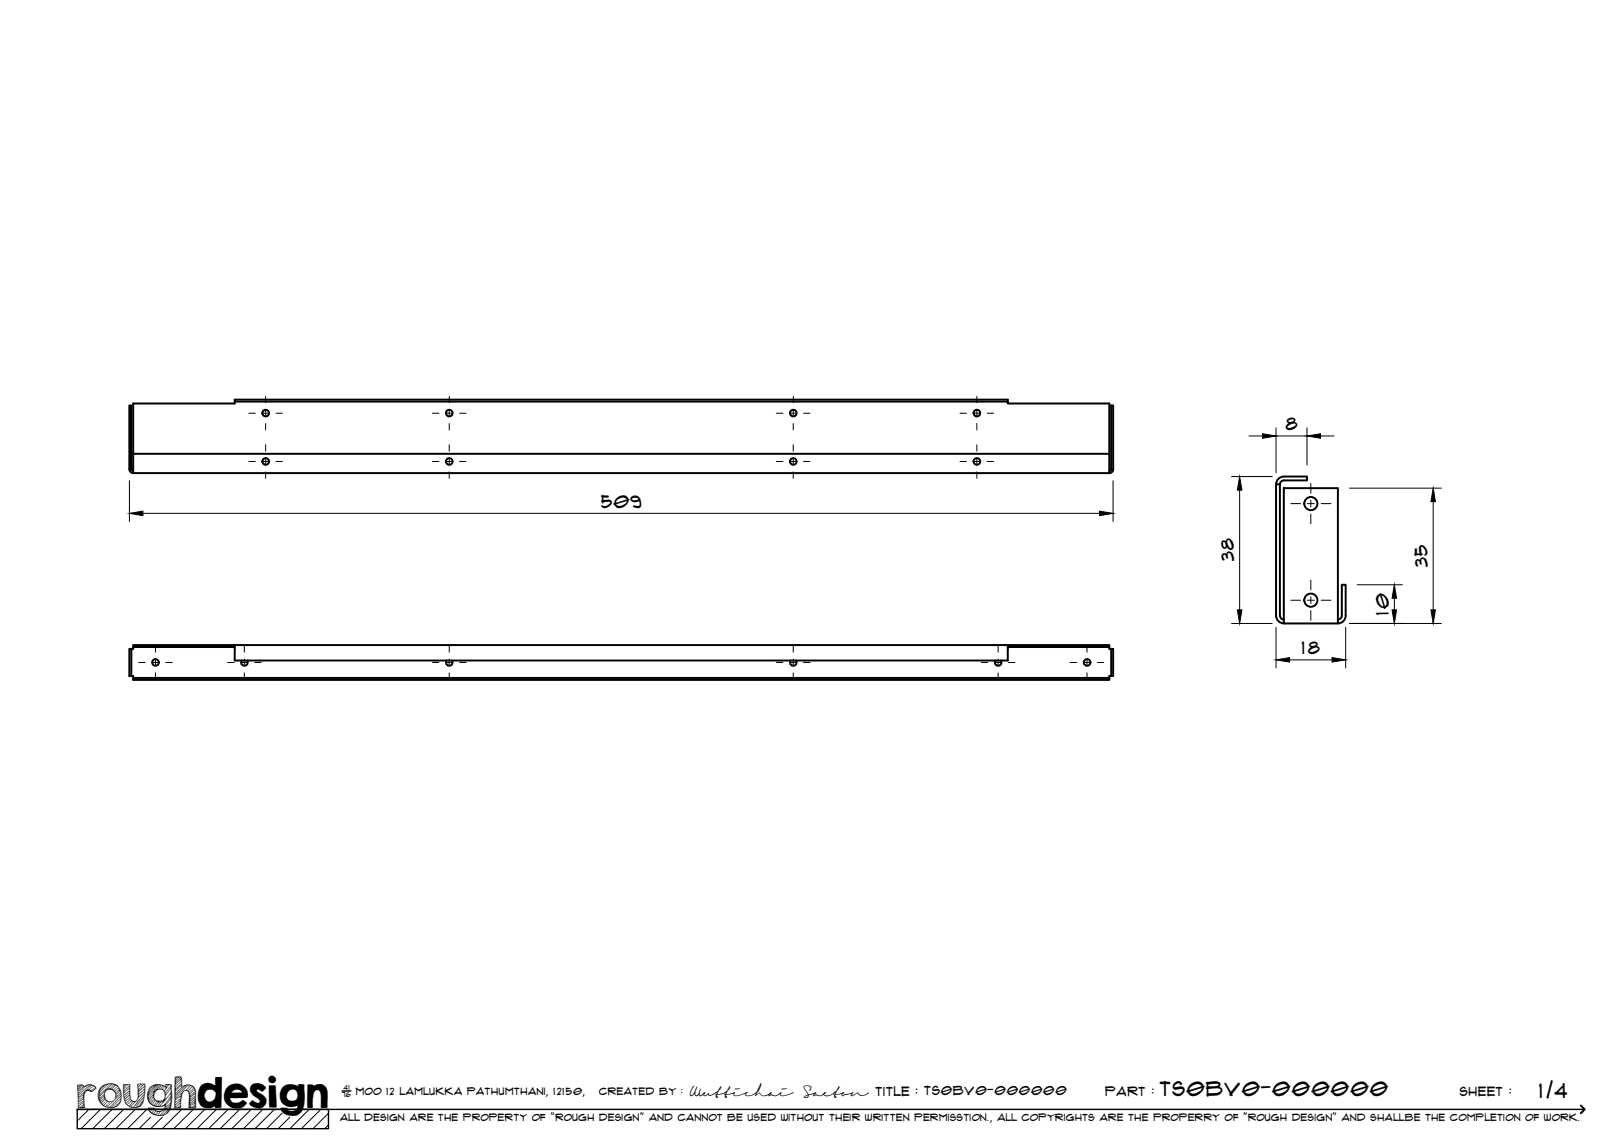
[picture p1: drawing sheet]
<svg xmlns="http://www.w3.org/2000/svg" width="420mm" height="297mm" viewBox="0 0 420 297" stroke-linecap="round" stroke-linejoin="round" font-family="sans-serif">
<!-- layer: Visible -->
<g fill="none" stroke="#000" stroke-width=".51">
<path d="M34.5 117.4v5M34.5 117.4h252.5v5h-252.5M60.7 103.9v.5h-26.2v13M260.7 103.9v-.5h-200v.5h200v.5h26.3v13M34.5 121.9l-.5-.5v-16.5h-.5v16.5a1.01 1.01 0 0 0 1 1M287 121.9l.4-.2 .1-.3v-16.5h.5v16.5a1.01 1.01 0 0 1-1 1M330.2 125.3a2 2 0 0 1 2-2h5.9v1h-6a1.01 1.01 0 0 0-.9 1M331.1 125.3h-1v34M331.1 125.3l.1 34a1.01 1.01 0 0 0 1 1M332.1 126.3h14v35h-14zM330.2 159.3a2 2 0 0 0 2 2M34 174.9a.34 .34 0 0 1 .5 0 .34 .34 0 0 1 0 .5v.5h252.5v-.5"/>
<path d="M34.5 167.4a.34 .34 0 0 1 0 .5 .34 .34 0 0 1-.5 0v7h-.5v-7h.5M60.7 166.9v4h200v-4h26.3v.5h-26.3M62.5 170.9a.86 .86 0 0 0 .7 1.4 .86 .86 0 0 0 .7-1.4M115.5 170.9a.86 .86 0 0 0 .7 1.4 .86 .86 0 0 0 .7-1.4M204.5 170.9a.86 .86 0 0 0 .7 1.4 .86 .86 0 0 0 .7-1.4M257.6 170.9a.86 .86 0 0 0 .6 1.4 .86 .86 0 0 0 .7-1.4M260.7 166.9h-226.2v.5h26.2M287 167.4a.34 .34 0 0 0 0 .5 .34 .34 0 0 0 .5 0M287.5 174.9h.5v-7h-.5v7a.34 .34 0 0 0-.5 0 .34 .34 0 0 0 0 .5h-252.5M346.1 160.3a1.01 1.01 0 0 0 1.1-1v-8h.9v8a2 2 0 0 1-2 2"/>
<circle cx="68.7" cy="119.4" r=".86"/>
<circle cx="68.7" cy="106.9" r=".86"/>
<circle cx="116.2" cy="119.4" r=".86"/>
<circle cx="116.2" cy="106.9" r=".86"/>
<circle cx="205.2" cy="106.9" r=".86"/>
<circle cx="205.2" cy="119.4" r=".86"/>
<circle cx="252.7" cy="106.9" r=".86"/>
<circle cx="252.7" cy="119.4" r=".86"/>
<circle cx="339.1" cy="130.3" r="1.7"/>
<circle cx="339.1" cy="155.3" r="1.7"/>
<circle cx="40.2" cy="171.4" r=".86"/>
<circle cx="281.3" cy="171.4" r=".86"/>
</g>
<!-- layer: TitleBlock -->
<path d="M20 287h65v5h-65zM20 287h390M88.5 282.3h2.3" fill="none" stroke="#000" stroke-width=".36"/>
<path d="M409 286.1l1 .9-1 1" fill="none" stroke="#000" stroke-width=".51"/>
<g fill="none" stroke="#000" stroke-width=".26">
<path d="M23 287l-3 3.1M26 287l-5 5M29 287l-5 5M32 287l-5 5M35 287l-5 5M38 287l-5 5M39 289.1l-3 2.9M42 289.1l-3 2.9M47 287l-5 5M50 287l-5 5M53 287l-5 5M56 287l-5 5"/>
<path d="M59 287l-5 5M62 287l-5 5M65 287l-5 5M68 287l-5 5M71 287l-5 5M73 288l-4 4M75 289.1l-3 2.9M80 287l-5 5M83 287l-5 5M85 288l-4 4M85 291l-1 1"/>
</g>
<!-- layer: Smart Centers -->
<g fill="none" stroke="#000" stroke-width=".26">
<path d="M64.4 119.4h1.6M64.4 106.9h1.6M67.8 119.4h1.8M67.8 106.9h1.8M68.7 102.6v1.6M68.7 106v1.8M68.7 109.6v1.7M68.7 115.1v1.6M68.7 118.5v1.8M71.4 119.4h1.7M71.4 106.9h1.7M111.9 119.4h1.6"/>
<path d="M111.9 106.9h1.6M115.3 119.4h1.8M115.3 106.9h1.8M116.2 102.6v1.6M116.2 106v1.8M116.2 109.6v1.7M116.2 115.1v1.6M116.2 118.5v1.8M118.9 119.4h1.7M118.9 106.9h1.7M200.9 119.4h1.6M200.9 106.9h1.6"/>
<path d="M204.3 119.4h1.8M204.3 106.9h1.8M205.2 102.6v1.6M205.2 106v1.8M205.2 109.6v1.7M205.2 115.1v1.6M205.2 118.5v1.8M207.9 119.4h1.7M207.9 106.9h1.7M248.4 119.4h1.6M248.4 106.9h1.6M251.8 119.4h1.8"/>
<path d="M251.8 106.9h1.8M252.7 102.6v1.6M252.7 106v1.8M252.7 109.6v1.7M252.7 115.1v1.6M252.7 118.5v1.8M255.4 119.4h1.7M255.4 106.9h1.7M68.7 122.1v1.7M116.2 122.1v1.7M205.2 122.1v1.7M252.7 122.1v1.7"/>
<path d="M333.9 130.3h2.6M338.2 130.3h1.8M339.1 125.1v2.5M339.1 129.4v1.8M339.1 133v2.5M341.8 130.3h2.5M333.9 155.3h2.6M338.2 155.3h1.8M339.1 150.1v2.5M339.1 154.4v1.8M339.1 158v2.5M341.8 155.3h2.5"/>
<path d="M35.9 171.4h1.6M39.3 171.4h1.8M40.2 167.1v1.6M40.2 170.5v1.8M40.2 174.1v1.7M42.9 171.4h1.7M58.9 171.4h1.7M62.3 171.4h1.8M63.2 167.1v1.6M63.2 170.5v1.8M63.2 174.1v1.7M65.9 171.4h1.7"/>
<path d="M111.9 171.4h1.6M115.3 171.4h1.8M116.2 167.1v1.6M116.2 170.5v1.8M116.2 174.1v1.7M118.9 171.4h1.7M200.9 171.4h1.6M204.3 171.4h1.8M205.2 167.1v1.6M205.2 170.5v1.8M205.2 174.1v1.7M207.9 171.4h1.7"/>
<path d="M253.9 171.4h1.6M257.3 171.4h1.8M258.2 167.1v1.6M258.2 170.5v1.8M258.2 174.1v1.7M260.9 171.4h1.7M276.9 171.4h1.7M280.3 171.4h1.8M281.2 167.1v1.6M281.2 170.5v1.8M281.2 174.1v1.7M283.9 171.4h1.7"/>
</g>
<!-- layer: FD_Dimensions -->
<g fill="none" stroke="#000" stroke-width=".26">
<path d="M323.2 112.8h3.4M330.1 110.7v11.6M330.1 112.8h8M338.1 110.7v9.6M341.7 112.8h3.4M33.5 124.4v10.5M37 132.8h247.5M288 124.4v10.5M318.6 123.3h10.5M320.7 126.8v31M349.1 126.3h23.8M370.8 129.8v28"/>
<path d="M351.1 151.3h11.7M360.7 154.8v3M318.6 161.3h10.5M330.1 162.3v10.5M333.7 170.7h10.9M348.1 162.3v10.5M349.1 161.3h23.8"/>
</g>
<path d="M326.6 112.2l3.5 .6-3.5 .6zM338.1 112.8l3.6-.6v1.2zM33.5 132.8l3.5-.5v1.1zM284.5 132.3l3.5 .5-3.5 .6zM320.7 123.3l.6 3.5h-1.2zM370.8 126.3l.6 3.5h-1.2zM320.1 157.8h1.2l-.6 3.5zM360.2 157.8h1.1l-.6 3.5zM360.7 151.3l.6 3.5h-1.1zM370.2 157.8h1.2l-.6 3.5zM330.1 170.7l3.6-.6v1.2zM344.6 170.1l3.5 .6-3.5 .6z" fill="#000" stroke="#000" stroke-width=".26"/>
<text font-size="9.7" x="19.9" y="286.8">roughdesign</text>
<g font-size="5.3">
<text x="300.1" y="283.6">TS0BV0-000000</text>
<text x="398.3" y="284">1/4</text>
</g>
<g font-size="4.6">
<text x="332.6" y="111.4">8</text>
<text x="155.5" y="131.4">509</text>
<text x="319.2" y="145.2" transform="rotate(-90 319.2 145.2)">38</text>
<text x="369.3" y="146.6" transform="rotate(-90 369.3 146.6)">35</text>
<text x="359.3" y="159.2" transform="rotate(-90 359.3 159.2)">10</text>
<text x="336.8" y="169.3">18</text>
</g>
<g font-size="3.4">
<text x="178.3" y="283.5">Wuttichai</text>
<text x="208.1" y="283.5">Saeton title : TS0BV0-000000</text>
</g>
<g font-size="3.3">
<text x="286" y="283.5">Part :</text>
<text x="377.7" y="283.5">sheet :</text>
</g>
<g font-size="2.7">
<text x="92.1" y="283.3">moo 12 Lamlukka pathumthani, 12150,</text>
<text x="155" y="283.3">created by :</text>
</g>
<text font-size="2.6" x="88" y="290.1">all design are the property of &quot;rough design&quot; and cannot be used without their written permisstion., all copyrights are the properry of &quot;rough design&quot; and shallbe the completion of work.</text>
<g font-size="1.9">
<text x="88.5" y="283.9">76</text>
<text x="88.9" y="282.1">41</text>
</g>
</svg>
